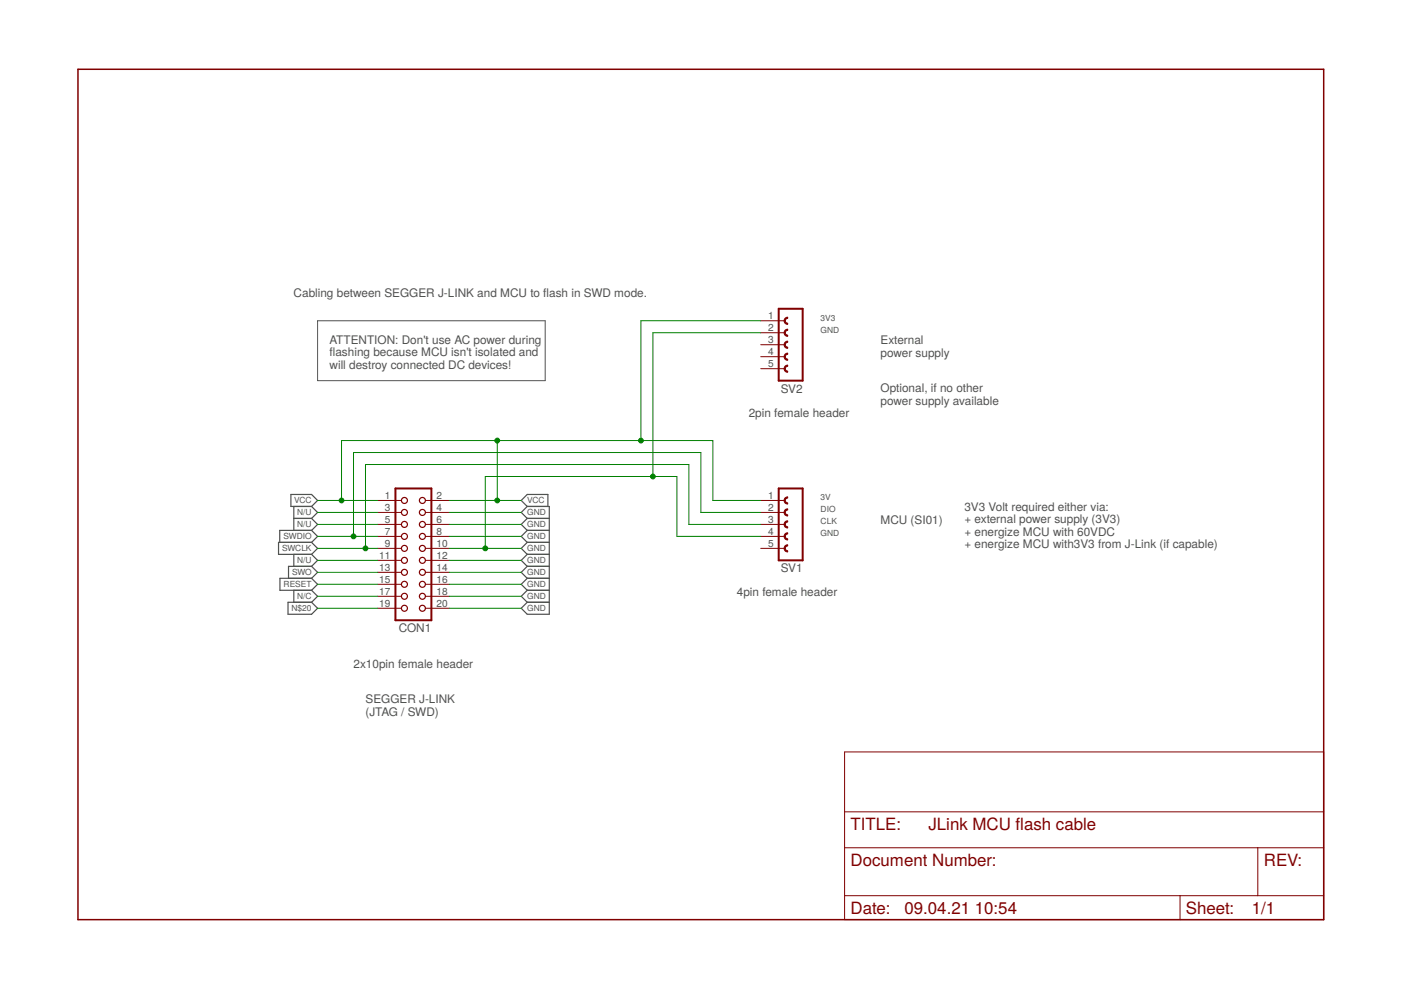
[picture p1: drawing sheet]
<?xml version="1.0" encoding="utf-8"?>
<!DOCTYPE eagle SYSTEM "eagle.dtd">
<eagle version="7.6.0">
<drawing>
<settings>
<setting alwaysvectorfont="no"/>
<setting verticaltext="up"/>
</settings>
<grid distance="0.1" unitdist="inch" unit="inch" style="lines" multiple="1" display="no" altdistance="0.01" altunitdist="inch" altunit="inch"/>
<schematic xreflabel="%F%N/%S.%C%R" xrefpart="/%S.%C%R">
<libraries>
<library name="con-harting">
<symbols>
<symbol name="10-2">
<wire x1="3.81" y1="-15.24" x2="-3.81" y2="-15.24" width="0.4064" layer="94"/>
<wire x1="-3.81" y1="12.7" x2="-3.81" y2="-15.24" width="0.4064" layer="94"/>
<wire x1="-3.81" y1="12.7" x2="3.81" y2="12.7" width="0.4064" layer="94"/>
<wire x1="3.81" y1="-15.24" x2="3.81" y2="12.7" width="0.4064" layer="94"/>
<circle x="1.905" y="-12.7" radius="0.635" width="0.254" layer="94"/>
<circle x="1.905" y="-10.16" radius="0.635" width="0.254" layer="94"/>
<circle x="1.905" y="-7.62" radius="0.635" width="0.254" layer="94"/>
<circle x="1.905" y="-5.08" radius="0.635" width="0.254" layer="94"/>
<circle x="1.905" y="-2.54" radius="0.635" width="0.254" layer="94"/>
<circle x="1.905" y="0" radius="0.635" width="0.254" layer="94"/>
<circle x="1.905" y="2.54" radius="0.635" width="0.254" layer="94"/>
<circle x="1.905" y="5.08" radius="0.635" width="0.254" layer="94"/>
<circle x="1.905" y="7.62" radius="0.635" width="0.254" layer="94"/>
<circle x="1.905" y="10.16" radius="0.635" width="0.254" layer="94"/>
<circle x="-1.905" y="-12.7" radius="0.635" width="0.254" layer="94"/>
<circle x="-1.905" y="-10.16" radius="0.635" width="0.254" layer="94"/>
<circle x="-1.905" y="-7.62" radius="0.635" width="0.254" layer="94"/>
<circle x="-1.905" y="-5.08" radius="0.635" width="0.254" layer="94"/>
<circle x="-1.905" y="-2.54" radius="0.635" width="0.254" layer="94"/>
<circle x="-1.905" y="0" radius="0.635" width="0.254" layer="94"/>
<circle x="-1.905" y="2.54" radius="0.635" width="0.254" layer="94"/>
<circle x="-1.905" y="5.08" radius="0.635" width="0.254" layer="94"/>
<circle x="-1.905" y="7.62" radius="0.635" width="0.254" layer="94"/>
<circle x="-1.905" y="10.16" radius="0.635" width="0.254" layer="94"/>
<text x="-3.81" y="-17.78" size="1.778" layer="96">&gt;VALUE</text>
<text x="-3.81" y="13.462" size="1.778" layer="95">&gt;NAME</text>
<pin name="1" x="7.62" y="-12.7" visible="pad" length="middle" direction="pas" swaplevel="1" rot="R180"/>
<pin name="2" x="-7.62" y="-12.7" visible="pad" length="middle" direction="pas" swaplevel="1"/>
<pin name="3" x="7.62" y="-10.16" visible="pad" length="middle" direction="pas" swaplevel="1" rot="R180"/>
<pin name="4" x="-7.62" y="-10.16" visible="pad" length="middle" direction="pas" swaplevel="1"/>
<pin name="5" x="7.62" y="-7.62" visible="pad" length="middle" direction="pas" swaplevel="1" rot="R180"/>
<pin name="6" x="-7.62" y="-7.62" visible="pad" length="middle" direction="pas" swaplevel="1"/>
<pin name="7" x="7.62" y="-5.08" visible="pad" length="middle" direction="pas" swaplevel="1" rot="R180"/>
<pin name="8" x="-7.62" y="-5.08" visible="pad" length="middle" direction="pas" swaplevel="1"/>
<pin name="9" x="7.62" y="-2.54" visible="pad" length="middle" direction="pas" swaplevel="1" rot="R180"/>
<pin name="10" x="-7.62" y="-2.54" visible="pad" length="middle" direction="pas" swaplevel="1"/>
<pin name="11" x="7.62" y="0" visible="pad" length="middle" direction="pas" swaplevel="1" rot="R180"/>
<pin name="12" x="-7.62" y="0" visible="pad" length="middle" direction="pas" swaplevel="1"/>
<pin name="13" x="7.62" y="2.54" visible="pad" length="middle" direction="pas" swaplevel="1" rot="R180"/>
<pin name="14" x="-7.62" y="2.54" visible="pad" length="middle" direction="pas" swaplevel="1"/>
<pin name="15" x="7.62" y="5.08" visible="pad" length="middle" direction="pas" swaplevel="1" rot="R180"/>
<pin name="16" x="-7.62" y="5.08" visible="pad" length="middle" direction="pas" swaplevel="1"/>
<pin name="17" x="7.62" y="7.62" visible="pad" length="middle" direction="pas" swaplevel="1" rot="R180"/>
<pin name="18" x="-7.62" y="7.62" visible="pad" length="middle" direction="pas" swaplevel="1"/>
<pin name="19" x="7.62" y="10.16" visible="pad" length="middle" direction="pas" swaplevel="1" rot="R180"/>
<pin name="20" x="-7.62" y="10.16" visible="pad" length="middle" direction="pas" swaplevel="1"/>
</symbol>
</symbols>
<devicesets>
<deviceset name="CON20" prefix="CON" uservalue="yes">
<gates>
<gate name="A" symbol="10-2" x="0" y="0"/>
</gates>
<devices>
<device name="" package="CON20">
<connects>
<connect gate="A" pin="1" pad="1"/>
<connect gate="A" pin="10" pad="10"/>
<connect gate="A" pin="11" pad="11"/>
<connect gate="A" pin="12" pad="12"/>
<connect gate="A" pin="13" pad="13"/>
<connect gate="A" pin="14" pad="14"/>
<connect gate="A" pin="15" pad="15"/>
<connect gate="A" pin="16" pad="16"/>
<connect gate="A" pin="17" pad="17"/>
<connect gate="A" pin="18" pad="18"/>
<connect gate="A" pin="19" pad="19"/>
<connect gate="A" pin="2" pad="2"/>
<connect gate="A" pin="20" pad="20"/>
<connect gate="A" pin="3" pad="3"/>
<connect gate="A" pin="4" pad="4"/>
<connect gate="A" pin="5" pad="5"/>
<connect gate="A" pin="6" pad="6"/>
<connect gate="A" pin="7" pad="7"/>
<connect gate="A" pin="8" pad="8"/>
<connect gate="A" pin="9" pad="9"/>
</connects>
<technologies>
<technology name="">
<attribute name="MF" value="" constant="no"/>
<attribute name="MPN" value="" constant="no"/>
<attribute name="OC_FARNELL" value="unknown" constant="no"/>
<attribute name="OC_NEWARK" value="unknown" constant="no"/>
</technology>
</technologies>
</device>
</devices>
</deviceset>
</devicesets>
</library>
<library name="con-lsta">
<symbols>
<symbol name="FE05-1">
<wire x1="3.81" y1="-7.62" x2="-1.27" y2="-7.62" width="0.4064" layer="94"/>
<wire x1="1.905" y1="0.635" x2="1.905" y2="-0.635" width="0.254" layer="94" curve="-180" cap="flat"/>
<wire x1="1.905" y1="-1.905" x2="1.905" y2="-3.175" width="0.254" layer="94" curve="-180" cap="flat"/>
<wire x1="1.905" y1="-4.445" x2="1.905" y2="-5.715" width="0.254" layer="94" curve="-180" cap="flat"/>
<wire x1="-1.27" y1="7.62" x2="-1.27" y2="-7.62" width="0.4064" layer="94"/>
<wire x1="3.81" y1="-7.62" x2="3.81" y2="7.62" width="0.4064" layer="94"/>
<wire x1="-1.27" y1="7.62" x2="3.81" y2="7.62" width="0.4064" layer="94"/>
<wire x1="1.905" y1="5.715" x2="1.905" y2="4.445" width="0.254" layer="94" curve="-180" cap="flat"/>
<wire x1="1.905" y1="3.175" x2="1.905" y2="1.905" width="0.254" layer="94" curve="-180" cap="flat"/>
<text x="-1.27" y="-10.16" size="1.778" layer="96">&gt;VALUE</text>
<text x="-1.27" y="8.382" size="1.778" layer="95">&gt;NAME</text>
<pin name="1" x="7.62" y="-5.08" visible="pad" length="middle" direction="pas" swaplevel="1" rot="R180"/>
<pin name="2" x="7.62" y="-2.54" visible="pad" length="middle" direction="pas" swaplevel="1" rot="R180"/>
<pin name="3" x="7.62" y="0" visible="pad" length="middle" direction="pas" swaplevel="1" rot="R180"/>
<pin name="4" x="7.62" y="2.54" visible="pad" length="middle" direction="pas" swaplevel="1" rot="R180"/>
<pin name="5" x="7.62" y="5.08" visible="pad" length="middle" direction="pas" swaplevel="1" rot="R180"/>
</symbol>
</symbols>
<devicesets>
<deviceset name="FE05-1" prefix="SV" uservalue="yes">
<gates>
<gate name="G$1" symbol="FE05-1" x="0" y="0"/>
</gates>
<devices>
<device name="" package="FE05-1">
<connects>
<connect gate="G$1" pin="1" pad="1"/>
<connect gate="G$1" pin="2" pad="2"/>
<connect gate="G$1" pin="3" pad="3"/>
<connect gate="G$1" pin="4" pad="4"/>
<connect gate="G$1" pin="5" pad="5"/>
</connects>
<technologies>
<technology name="">
<attribute name="MF" value="" constant="no"/>
<attribute name="MPN" value="" constant="no"/>
<attribute name="OC_FARNELL" value="unknown" constant="no"/>
<attribute name="OC_NEWARK" value="unknown" constant="no"/>
</technology>
</technologies>
</device>
</devices>
</deviceset>
</devicesets>
</library>
<library name="frames">
<symbols>
<symbol name="DINA4_L">
<frame x1="0" y1="0" x2="264.16" y2="180.34" columns="4" rows="4" layer="94" border-left="no" border-top="no" border-right="no" border-bottom="no"/>
</symbol>
<symbol name="DOCFIELD">
<wire x1="0" y1="0" x2="71.12" y2="0" width="0.1016" layer="94"/>
<wire x1="101.6" y1="15.24" x2="87.63" y2="15.24" width="0.1016" layer="94"/>
<wire x1="0" y1="0" x2="0" y2="5.08" width="0.1016" layer="94"/>
<wire x1="0" y1="5.08" x2="71.12" y2="5.08" width="0.1016" layer="94"/>
<wire x1="0" y1="5.08" x2="0" y2="15.24" width="0.1016" layer="94"/>
<wire x1="101.6" y1="15.24" x2="101.6" y2="5.08" width="0.1016" layer="94"/>
<wire x1="71.12" y1="5.08" x2="71.12" y2="0" width="0.1016" layer="94"/>
<wire x1="71.12" y1="5.08" x2="87.63" y2="5.08" width="0.1016" layer="94"/>
<wire x1="71.12" y1="0" x2="101.6" y2="0" width="0.1016" layer="94"/>
<wire x1="87.63" y1="15.24" x2="87.63" y2="5.08" width="0.1016" layer="94"/>
<wire x1="87.63" y1="15.24" x2="0" y2="15.24" width="0.1016" layer="94"/>
<wire x1="87.63" y1="5.08" x2="101.6" y2="5.08" width="0.1016" layer="94"/>
<wire x1="101.6" y1="5.08" x2="101.6" y2="0" width="0.1016" layer="94"/>
<wire x1="0" y1="15.24" x2="0" y2="22.86" width="0.1016" layer="94"/>
<wire x1="101.6" y1="35.56" x2="0" y2="35.56" width="0.1016" layer="94"/>
<wire x1="101.6" y1="35.56" x2="101.6" y2="22.86" width="0.1016" layer="94"/>
<wire x1="0" y1="22.86" x2="101.6" y2="22.86" width="0.1016" layer="94"/>
<wire x1="0" y1="22.86" x2="0" y2="35.56" width="0.1016" layer="94"/>
<wire x1="101.6" y1="22.86" x2="101.6" y2="15.24" width="0.1016" layer="94"/>
<text x="1.27" y="1.27" size="2.54" layer="94">Date:</text>
<text x="12.7" y="1.27" size="2.54" layer="94">&gt;LAST_DATE_TIME</text>
<text x="72.39" y="1.27" size="2.54" layer="94">Sheet:</text>
<text x="86.36" y="1.27" size="2.54" layer="94">&gt;SHEET</text>
<text x="88.9" y="11.43" size="2.54" layer="94">REV:</text>
<text x="1.27" y="19.05" size="2.54" layer="94">TITLE:</text>
<text x="1.27" y="11.43" size="2.54" layer="94">Document Number:</text>
<text x="17.78" y="19.05" size="2.54" layer="94">&gt;DRAWING_NAME</text>
</symbol>
</symbols>
<devicesets>
<deviceset name="DINA4_L" prefix="FRAME" uservalue="yes">
<gates>
<gate name="G$1" symbol="DINA4_L" x="0" y="0"/>
<gate name="G$2" symbol="DOCFIELD" x="162.56" y="0" addlevel="must"/>
</gates>
<devices>
<device name="">
<technologies>
<technology name=""/>
</technologies>
</device>
</devices>
</deviceset>
</devicesets>
</library>
</libraries>
<attributes>
</attributes>
<variantdefs>
</variantdefs>
<classes>
<class number="0" name="default" width="0" drill="0">
</class>
</classes>
<parts>
<part name="CON1" library="con-harting" deviceset="CON20" device=""/>
<part name="SV1" library="con-lsta" deviceset="FE05-1" device=""/>
<part name="SV2" library="con-lsta" deviceset="FE05-1" device=""/>
<part name="FRAME1" library="frames" deviceset="DINA4_L" device=""/>
</parts>
<sheets>
<sheet>
<plain>
<text x="2.54" y="45.72" size="1.778" layer="97">2x10pin female header</text>
<text x="83.82" y="60.96" size="1.778" layer="97">4pin female header</text>
<text x="5.08" y="35.56" size="1.778" layer="97">SEGGER J-LINK
(JTAG / SWD)</text>
<text x="114.3" y="76.2" size="1.778" layer="97">MCU (SI01)</text>
<text x="101.6" y="81.28" size="1.27" layer="97">3V</text>
<text x="101.6" y="78.74" size="1.27" layer="97">DIO</text>
<text x="101.6" y="76.2" size="1.27" layer="97">CLK</text>
<text x="101.6" y="73.66" size="1.27" layer="97">GND</text>
<text x="114.3" y="111.76" size="1.778" layer="97">External
power supply</text>
<text x="101.6" y="119.38" size="1.27" layer="97">3V3</text>
<text x="101.6" y="116.84" size="1.27" layer="97">GND</text>
<text x="86.36" y="99.06" size="1.778" layer="97">2pin female header</text>
<text x="132.08" y="71.12" size="1.778" layer="97">3V3 Volt required either via:
+ external power supply (3V3)
+ energize MCU with 60VDC
+ energize MCU with3V3 from J-Link (if capable) </text>
<text x="-10.16" y="124.46" size="1.778" layer="97">Cabling between SEGGER J-LINK and MCU to flash in SWD mode.</text>
<text x="-2.54" y="109.22" size="1.778" layer="97">ATTENTION: Don't use AC power during
flashing because MCU isn't isolated and
will destroy connected DC devices!</text>
<wire x1="-5.08" y1="119.38" x2="-5.08" y2="106.68" width="0.1524" layer="97"/>
<wire x1="-5.08" y1="106.68" x2="43.18" y2="106.68" width="0.1524" layer="97"/>
<wire x1="43.18" y1="106.68" x2="43.18" y2="119.38" width="0.1524" layer="97"/>
<wire x1="43.18" y1="119.38" x2="-5.08" y2="119.38" width="0.1524" layer="97"/>
<text x="114.3" y="101.6" size="1.778" layer="97">Optional, if no other 
power supply available</text>
</plain>
<instances>
<instance part="CON1" gate="A" x="15.24" y="68.58" rot="R180"/>
<instance part="SV1" gate="G$1" x="96.52" y="76.2" rot="R180"/>
<instance part="SV2" gate="G$1" x="96.52" y="114.3" rot="R180"/>
<instance part="FRAME1" gate="G$1" x="-55.88" y="-7.62"/>
<instance part="FRAME1" gate="G$2" x="106.68" y="-7.62"/>
</instances>
<busses>
</busses>
<nets>
<net name="GND" class="0">
<segment>
<pinref part="CON1" gate="A" pin="20"/>
<wire x1="22.86" y1="58.42" x2="38.1" y2="58.42" width="0.1524" layer="91"/>
<label x="38.1" y="58.42" size="1.27" layer="95" rot="MR180" xref="yes"/>
</segment>
<segment>
<pinref part="CON1" gate="A" pin="18"/>
<wire x1="22.86" y1="60.96" x2="38.1" y2="60.96" width="0.1524" layer="91"/>
<label x="38.1" y="60.96" size="1.27" layer="95" rot="MR180" xref="yes"/>
</segment>
<segment>
<pinref part="CON1" gate="A" pin="16"/>
<wire x1="22.86" y1="63.5" x2="38.1" y2="63.5" width="0.1524" layer="91"/>
<label x="38.1" y="63.5" size="1.27" layer="95" rot="MR180" xref="yes"/>
</segment>
<segment>
<pinref part="CON1" gate="A" pin="14"/>
<wire x1="22.86" y1="66.04" x2="38.1" y2="66.04" width="0.1524" layer="91"/>
<label x="38.1" y="66.04" size="1.27" layer="95" rot="MR180" xref="yes"/>
</segment>
<segment>
<pinref part="CON1" gate="A" pin="12"/>
<wire x1="22.86" y1="68.58" x2="38.1" y2="68.58" width="0.1524" layer="91"/>
<label x="38.1" y="68.58" size="1.27" layer="95" rot="MR180" xref="yes"/>
</segment>
<segment>
<wire x1="30.48" y1="86.36" x2="66.04" y2="86.36" width="0.1524" layer="91"/>
<wire x1="66.04" y1="86.36" x2="71.12" y2="86.36" width="0.1524" layer="91"/>
<wire x1="71.12" y1="86.36" x2="71.12" y2="73.66" width="0.1524" layer="91"/>
<pinref part="SV1" gate="G$1" pin="4"/>
<wire x1="71.12" y1="73.66" x2="88.9" y2="73.66" width="0.1524" layer="91"/>
<pinref part="CON1" gate="A" pin="10"/>
<wire x1="22.86" y1="71.12" x2="30.48" y2="71.12" width="0.1524" layer="91"/>
<wire x1="30.48" y1="71.12" x2="38.1" y2="71.12" width="0.1524" layer="91"/>
<wire x1="30.48" y1="86.36" x2="30.48" y2="71.12" width="0.1524" layer="91"/>
<junction x="30.48" y="71.12"/>
<label x="38.1" y="71.12" size="1.27" layer="95" rot="MR180" xref="yes"/>
<pinref part="SV2" gate="G$1" pin="2"/>
<wire x1="88.9" y1="116.84" x2="66.04" y2="116.84" width="0.1524" layer="91"/>
<wire x1="66.04" y1="116.84" x2="66.04" y2="86.36" width="0.1524" layer="91"/>
<junction x="66.04" y="86.36"/>
</segment>
<segment>
<pinref part="CON1" gate="A" pin="8"/>
<wire x1="22.86" y1="73.66" x2="38.1" y2="73.66" width="0.1524" layer="91"/>
<label x="38.1" y="73.66" size="1.27" layer="95" rot="MR180" xref="yes"/>
</segment>
<segment>
<pinref part="CON1" gate="A" pin="6"/>
<wire x1="22.86" y1="76.2" x2="38.1" y2="76.2" width="0.1524" layer="91"/>
<label x="38.1" y="76.2" size="1.27" layer="95" rot="MR180" xref="yes"/>
</segment>
<segment>
<pinref part="CON1" gate="A" pin="4"/>
<wire x1="22.86" y1="78.74" x2="38.1" y2="78.74" width="0.1524" layer="91"/>
<label x="38.1" y="78.74" size="1.27" layer="95" rot="MR180" xref="yes"/>
</segment>
</net>
<net name="VCC" class="0">
<segment>
<pinref part="CON1" gate="A" pin="2"/>
<wire x1="22.86" y1="81.28" x2="33.02" y2="81.28" width="0.1524" layer="91"/>
<wire x1="33.02" y1="81.28" x2="38.1" y2="81.28" width="0.1524" layer="91"/>
<wire x1="33.02" y1="81.28" x2="33.02" y2="93.98" width="0.1524" layer="91"/>
<junction x="33.02" y="81.28"/>
<pinref part="CON1" gate="A" pin="1"/>
<wire x1="7.62" y1="81.28" x2="0" y2="81.28" width="0.1524" layer="91"/>
<wire x1="-5.08" y1="81.28" x2="0" y2="81.28" width="0.1524" layer="91"/>
<wire x1="0" y1="81.28" x2="0" y2="93.98" width="0.1524" layer="91"/>
<wire x1="0" y1="93.98" x2="33.02" y2="93.98" width="0.1524" layer="91"/>
<wire x1="33.02" y1="93.98" x2="63.5" y2="93.98" width="0.1524" layer="91"/>
<wire x1="63.5" y1="93.98" x2="78.74" y2="93.98" width="0.1524" layer="91"/>
<wire x1="78.74" y1="93.98" x2="78.74" y2="81.28" width="0.1524" layer="91"/>
<pinref part="SV1" gate="G$1" pin="1"/>
<wire x1="78.74" y1="81.28" x2="88.9" y2="81.28" width="0.1524" layer="91"/>
<junction x="0" y="81.28"/>
<junction x="33.02" y="93.98"/>
<label x="-5.08" y="81.28" size="1.27" layer="95" rot="R180" xref="yes"/>
<label x="38.1" y="81.28" size="1.27" layer="95" rot="MR180" xref="yes"/>
<pinref part="SV2" gate="G$1" pin="1"/>
<wire x1="88.9" y1="119.38" x2="63.5" y2="119.38" width="0.1524" layer="91"/>
<wire x1="63.5" y1="119.38" x2="63.5" y2="93.98" width="0.1524" layer="91"/>
<junction x="63.5" y="93.98"/>
</segment>
</net>
<net name="N/U" class="0">
<segment>
<pinref part="CON1" gate="A" pin="3"/>
<wire x1="7.62" y1="78.74" x2="-5.08" y2="78.74" width="0.1524" layer="91"/>
<label x="-5.08" y="78.74" size="1.27" layer="95" rot="R180" xref="yes"/>
</segment>
<segment>
<pinref part="CON1" gate="A" pin="5"/>
<wire x1="7.62" y1="76.2" x2="-5.08" y2="76.2" width="0.1524" layer="91"/>
<label x="-5.08" y="76.2" size="1.27" layer="95" rot="R180" xref="yes"/>
</segment>
<segment>
<pinref part="CON1" gate="A" pin="11"/>
<wire x1="7.62" y1="68.58" x2="-5.08" y2="68.58" width="0.1524" layer="91"/>
<label x="-5.08" y="68.58" size="1.27" layer="95" rot="R180" xref="yes"/>
</segment>
</net>
<net name="SWDIO" class="0">
<segment>
<pinref part="CON1" gate="A" pin="7"/>
<wire x1="7.62" y1="73.66" x2="2.54" y2="73.66" width="0.1524" layer="91"/>
<wire x1="2.54" y1="73.66" x2="-5.08" y2="73.66" width="0.1524" layer="91"/>
<wire x1="2.54" y1="73.66" x2="2.54" y2="91.44" width="0.1524" layer="91"/>
<wire x1="2.54" y1="91.44" x2="76.2" y2="91.44" width="0.1524" layer="91"/>
<wire x1="76.2" y1="91.44" x2="76.2" y2="78.74" width="0.1524" layer="91"/>
<pinref part="SV1" gate="G$1" pin="2"/>
<wire x1="76.2" y1="78.74" x2="88.9" y2="78.74" width="0.1524" layer="91"/>
<junction x="2.54" y="73.66"/>
<label x="-5.08" y="73.66" size="1.27" layer="95" rot="R180" xref="yes"/>
</segment>
</net>
<net name="SWCLK" class="0">
<segment>
<pinref part="CON1" gate="A" pin="9"/>
<wire x1="7.62" y1="71.12" x2="5.08" y2="71.12" width="0.1524" layer="91"/>
<wire x1="5.08" y1="71.12" x2="-5.08" y2="71.12" width="0.1524" layer="91"/>
<wire x1="5.08" y1="71.12" x2="5.08" y2="88.9" width="0.1524" layer="91"/>
<wire x1="5.08" y1="88.9" x2="73.66" y2="88.9" width="0.1524" layer="91"/>
<wire x1="73.66" y1="88.9" x2="73.66" y2="76.2" width="0.1524" layer="91"/>
<pinref part="SV1" gate="G$1" pin="3"/>
<wire x1="73.66" y1="76.2" x2="88.9" y2="76.2" width="0.1524" layer="91"/>
<junction x="5.08" y="71.12"/>
<label x="-5.08" y="71.12" size="1.27" layer="95" rot="R180" xref="yes"/>
</segment>
</net>
<net name="SWO" class="0">
<segment>
<pinref part="CON1" gate="A" pin="13"/>
<wire x1="7.62" y1="66.04" x2="-5.08" y2="66.04" width="0.1524" layer="91"/>
<label x="-5.08" y="66.04" size="1.27" layer="95" rot="R180" xref="yes"/>
</segment>
</net>
<net name="RESET" class="0">
<segment>
<pinref part="CON1" gate="A" pin="15"/>
<wire x1="7.62" y1="63.5" x2="-5.08" y2="63.5" width="0.1524" layer="91"/>
<label x="-5.08" y="63.5" size="1.27" layer="95" rot="R180" xref="yes"/>
</segment>
</net>
<net name="N/C" class="0">
<segment>
<pinref part="CON1" gate="A" pin="17"/>
<wire x1="7.62" y1="60.96" x2="-5.08" y2="60.96" width="0.1524" layer="91"/>
<label x="-5.08" y="60.96" size="1.27" layer="95" rot="R180" xref="yes"/>
</segment>
</net>
<net name="N$20" class="0">
<segment>
<pinref part="CON1" gate="A" pin="19"/>
<wire x1="7.62" y1="58.42" x2="-5.08" y2="58.42" width="0.1524" layer="91"/>
<label x="-5.08" y="58.42" size="1.27" layer="95" rot="R180" xref="yes"/>
</segment>
</net>
</nets>
</sheet>
</sheets>
</schematic>
</drawing>
<compatibility>
<note version="6.3" minversion="6.2.2" severity="warning">
Since Version 6.2.2 text objects can contain more than one line,
which will not be processed correctly with this version.
</note>
</compatibility>
</eagle>
